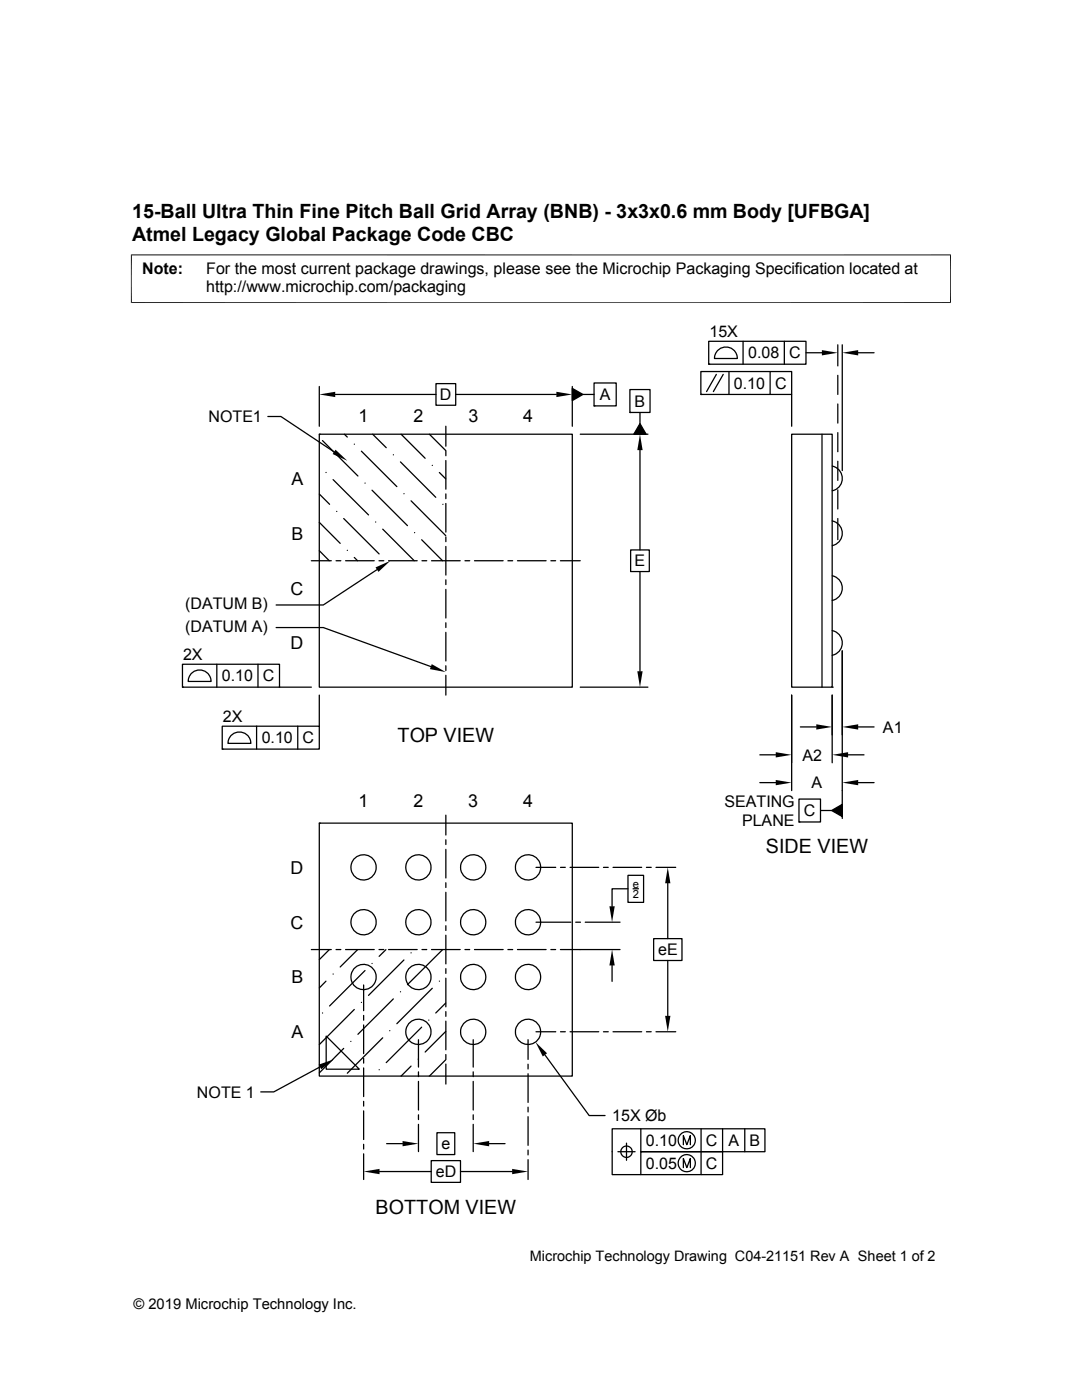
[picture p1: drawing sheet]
<svg xmlns="http://www.w3.org/2000/svg" width="216mm" height="279mm" viewBox="0 0 216 279" stroke-linecap="round" stroke-linejoin="round" font-family="sans-serif">
<g fill="none" stroke="#000" stroke-width=".25">
<path d="M63.7 77.1v8M66.9 78.7h20.1M87 76.6h3.9v4.3h-3.9zM90.9 78.7h20.1M114.2 77.5l2.1 1.2-2.1 1.2zM114.2 77.1v8M116.3 78.7h2.2M118.5 76.4h4.5v4.6h-4.5zM125.7 77.7h4v4.6h-4zM139.8 74.1h18.2v4.6h-18.2zM139.8 78.7h.1M141.4 68.1h19.4v4.6h-19.4z"/>
<path d="M141.4 72.7h.1M142.9 74.7l-1.9 3.4M143.3 69.8a2.28 2.28 0 0 1 2.5-.3 2.28 2.28 0 0 1 1.3 2h-4.5l.3-1.1zM144.3 74.7l-2 3.4M145.5 74.1v4.6M148.3 68.1v4.6M153.7 74.1v4.6M156.5 68.1v4.6M158 78.7v6.4M160.8 70.4h3.2M167.2 68.8v4.2M167.2 74.9v3.8"/>
<path d="M168.1 68.8v25.1M171.2 70.4h3.2M53.4 83.1h2.6l10.7 7.1M63.7 98.6l2.1 2M63.7 86.7h50.5v50.4h-50.5zM63.7 86.7h.1M64.3 87.9l7.1 7.1M65 94.3h.1M66.5 95.7l7 7.1M68.7 86.7l.6 .5M70.7 88.6h.1M72.1 90l7.1 7.1"/>
<path d="M72.8 96.4h.1M74.2 97.8l7.1 7.1M74.4 86.7l2.7 2.6M78.5 90.8h.1M79.9 92.2l7.1 7.1M80 86.7l4.8 4.8M80.6 98.5h.1M82 99.9l6.9 7M85.7 86.7l3.2 3.2M86.3 92.9h.1M87.7 94.3l1.2 1.3M89 85.1v3.9"/>
<path d="M89 90v1M89 91.9v5.7M89 98.6v.9M115.8 86.7h13.5M118.5 81h.1M125.7 82.3h.1M127.7 84.5l1.2 2.2h-2.4zM127.7 82.3v2.2M127.7 89.8v19.9M158 86.7h8.1v50.4h-8.1zM164 86.7v50.4M166.1 93a2.53 2.53 0 0 1 2 2.5 2.53 2.53 0 0 1-2 2.5"/>
<path d="M167.2 80.6v3.8M167.2 86.3v3.8M167.2 92.1v3.8M167.2 97.8v3.8M62.1 111.9h4M63.7 104.2l4.2 4.2M63.7 109.9l2 2M67.1 111.9h.9M67.2 102.1h.1M68.6 103.5l7 7.1M69 111.9h5.7M69.3 109.8h.1"/>
<path d="M70.7 111.3l.7 .6M75 104.2h.1M75.2 113.7l-10.7 7h-9.4M75.6 111.9h1M76.4 105.6l6.3 6.3M77.5 111.9h5.7M82.7 106.3h.1M84.1 107.7l4.2 4.2M84.2 111.9h1M86.1 111.9h5.7M88.4 100.6h.1M89 100.5v5.7"/>
<path d="M89 107.1v1M89 109.1v5.7M89 115.7v1M89 117.6v5.7M92.8 111.9h.9M94.7 111.9h5.7M101.3 111.9h1M103.3 111.9h5.7M109.9 111.9h1M111.8 111.9h4M125.8 109.7h3.8v4.4h-3.8zM127.7 114.1v19.9"/>
<path d="M166.1 114.9a2.53 2.53 0 0 1 2 2.5 2.53 2.53 0 0 1-2 2.4M166.1 103.9a2.53 2.53 0 0 1 2 2.5 2.53 2.53 0 0 1-2 2.5M167.2 103.5v4.2M36.4 132.6h19.4v4.5h-19.4zM36.4 137.1h.1M38.3 134.3a2.29 2.29 0 0 1 2.5-.4 2.29 2.29 0 0 1 1.3 2.1h-4.6l.4-1.2zM43.3 132.6v4.5M51.5 132.6v4.5M55.1 125.2h9.4l21.5 7.8M55.8 137.1h6.3M63.7 138.7v6.2M89 124.3v.9"/>
<path d="M89 126.2v5.7M89 132.9v.9M89 134.8v3.9M115.8 137.1h13.5M158 138.7v19.1M166.1 137.1h.1M166.1 125.8a2.53 2.53 0 0 1 2 2.5 2.53 2.53 0 0 1-2 2.5M166.1 138.7v13.5M168.1 129.9v33.4M44.3 144.9h19.4v4.6h-19.4zM44.3 149.5h.1M46.3 146.7a2.3 2.3 0 0 1 2.4-.4 2.3 2.3 0 0 1 1.4 2.1h-4.6l.3-1.2z"/>
<path d="M51.2 144.9v4.6M59.4 144.9v4.6M151.6 156.2h3.2M151.6 150.6h3.2M159.4 159.5h4.3v4.5h-4.3zM159.7 145.1h3.2M169.2 150.6h3.2M171.2 156.2h3.2M171.2 145.1h3.2M63.7 164.3h50.5v50.5h-50.5zM63.7 164.3h.1M89 162.7v3.9"/>
<path d="M89 167.6v1M89 169.5v5.7M89 176.2v.9M89 178.1v5.7M107 173.1h3.9M111.8 173.1h1M113.7 173.1h5.8M120.4 173.1h1M122.3 173.1h5.7M125.3 174.7h3.1v5.4h-3.1zM125.3 177.4h-3.2v3.5M126.3 177.4h1.1"/>
<path d="M129 173.1h.9M130.9 173.1h3.9M133.2 176.3v11M159.4 164h.1M163.7 161.8h2.2M165.9 161.8l2.2-1.3v2.5zM62.1 189.5h4M65 195.8l-1.3 1.4M65.7 189.5l-2 2M66.5 194.4h.1M67.1 189.5h.9M69 189.5h5.7"/>
<path d="M71.4 189.5l-3.5 3.5M72.6 196.6v5.1M72.8 193.7l-7 7.1M74.2 192.3h.1M75.6 189.5h1M77 189.5l-1.4 1.4M77.5 189.5h5.7M78.5 199.3l-7.1 7.1M79.9 197.9h.1M80.6 191.6l-7.1 7M82 190.2h.1M84.2 189.5h1"/>
<path d="M86.1 189.5h5.7M86.3 197.2l-7.1 7.1M87.7 195.8h.1M88.3 189.5l-7 7M89 184.7v1M89 186.6v5.8M89 193.3v1M89 195.2v5.7M92.8 189.5h.9M94.7 189.5h5.7M101.3 189.5h1M103.3 189.5h5.7"/>
<path d="M107 184h6.9M109.9 189.5h1M114.9 184h.9M116.8 184h6.9M122.1 192.7v3.2M123.7 189.5h-11.9M130.4 187.3h5.7v4.4h-5.7zM133.2 191.7v11M63.8 212.9l-9.2 5h-2.6M64.3 202.2h.1M65.1 206.8l6.6 6.6h-6.6zM68.6 209.2l-4.9 4.9"/>
<path d="M70 207.8h.1M70.7 201.5l-7 7M72.1 200h.1M72.6 202.6v1M72.6 204.6v5.7M72.6 211.2v1M72.6 213.1v5.7M72.6 219.8v.9M75.6 213.5h.1M76.4 207.1l-7.1 7.1M77.8 205.7h.1M82 212.8l-2 2"/>
<path d="M83.4 211.4h.1M83.5 207.5v5.5M83.5 213.9v1M83.5 215.8v5.7M84.1 205l-7 7.1M85.6 203.6h.1M88.9 200.2l-1.9 2M88.9 211.5l-3.2 3.3M88.9 205.8l-4.1 4.2M89 201.9v.9M89 203.8v5.7M89 210.5v.9"/>
<path d="M89 212.4v3.9M94.4 207.5v5.5M94.4 213.9v1M94.4 215.8v5.7M105.4 207.5v3.9M105.4 212.4v.9M105.4 214.3v5.7M107 205.9h3.9M108.7 210.5l8.9 12.1h3.1M111.8 205.9h1M113.7 205.9h5.8M120.4 205.9h1"/>
<path d="M122.3 205.9h5.7M129 205.9h.9M130.9 205.9h3.9M72.6 221.7v5.7M72.6 228.4v.9M72.6 230.3v5.1M75.7 233.8h10.3M77.2 228.2h3.1M83.5 222.5v.9M83.5 224.4v5.4M86 231.6h5.9v4.4h-5.9zM87.2 226.1h3.5v4.3h-3.5z"/>
<path d="M91.9 233.8h10.3M94.4 222.5v.9M94.4 224.4v5.4M97.6 228.2h3.2M105.4 221v.9M105.4 222.9v5.7M105.4 229.5v1M105.4 231.4v4M123.3 229.8h3.4M125 228.1v3.5M127.9 225.3v4.5h16.3v4.6h-22v-9.1h30.4v4.5h-24.7v4.6M136.4 228.5v-1.9l.7 1.9 .7-1.9v1.9"/>
<path d="M136.4 233v-1.8l.7 1.8 .7-1.8v1.8M139.9 225.3v9.1M144.2 225.3v4.5M148.6 225.3v4.5"/>
<circle cx="72.5" cy="173.1" r="2.52"/>
<circle cx="83.5" cy="173.1" r="2.52"/>
<circle cx="94.4" cy="173.1" r="2.52"/>
<circle cx="105.4" cy="173.1" r="2.52"/>
<circle cx="72.5" cy="195" r="2.52"/>
<circle cx="72.5" cy="184" r="2.52"/>
<circle cx="83.5" cy="195" r="2.52"/>
<circle cx="83.5" cy="184" r="2.52"/>
<circle cx="94.4" cy="195" r="2.52"/>
<circle cx="94.4" cy="184" r="2.52"/>
<circle cx="105.4" cy="195" r="2.52"/>
<circle cx="105.4" cy="184" r="2.52"/>
<circle cx="83.5" cy="205.9" r="2.52"/>
<circle cx="94.4" cy="205.9" r="2.52"/>
<circle cx="105.4" cy="205.9" r="2.52"/>
<circle cx="125" cy="229.9" r="1.14"/>
<circle cx="137" cy="227.6" r="1.72"/>
<circle cx="137" cy="232.1" r="1.72"/>
</g>
<g fill="#000">
<path d="M63.7 78.7l3.2-.5v1zM111 78.2l3.2 .5-3.2 .5zM114.2 77.5l2.1 1.2-2.1 1.2zM164 69.9l3.2 .5-3.2 .5zM168.1 70.4l3.1-.5v1zM67 89.7l2.3 2.2-2.9-1.3zM127.7 86.7l.5 3.1h-1zM127.7 84.5l1.2 2.2h-2.4zM74.9 113.2l3-1.3-2.4 2.2zM86.1 132.5l2.9 1.6-3.2-.6zM127.2 134h1l-.5 3.1zM154.8 150.1l3.2 .5-3.2 .6z"/>
<path d="M154.8 155.7l3.2 .5-3.2 .5zM162.9 144.5l3.2 .6-3.2 .5zM166.1 150.6l3.1-.5v1.1zM168.1 145.1l3.1-.6v1.1zM168.1 156.2l3.1-.5v1zM133.2 173.1l.6 3.2h-1.1zM165.9 161.8l2.2-1.3v2.5zM122.1 189.5l.6 3.2h-1.1zM121.6 180.9h1.1l-.6 3.1zM63.6 212.5l3-1.1-2.5 2zM106.8 208l2.4 2.2-.9 .6zM132.7 202.7h1.1l-.6 3.2z"/>
<path d="M72.6 233.8l3.1-.5v1zM80.3 227.7l3.2 .5-3.2 .6zM94.4 228.2l3.2-.5v1.1zM102.2 233.3l3.2 .5-3.2 .5z"/>
</g>
<path d="M26.1 50.9h163.7M26.2 50.8v9.7M189.7 50.8v9.7M26.1 60.4h163.7" fill="none" stroke="#000" stroke-width=".2"/>
<g font-size="3.9">
<text x="26.4" y="43.5">15-Ball Ultra Thin Fine Pitch Ball Grid Array (BNB) - 3x3x0.6 mm Body [UFBGA]</text>
<text x="26.4" y="48">Atmel Legacy Global Package Code CBC</text>
<text x="79.3" y="148.1">TOP VIEW</text>
<text x="152.8" y="170.3">SIDE VIEW</text>
<text x="75" y="242.4">BOTTOM VIEW</text>
</g>
<g font-size="3.6">
<text x="71.6" y="84.3">1</text>
<text x="82.5" y="84.3">2</text>
<text x="93.5" y="84.2">3</text>
<text x="104.4" y="84.2">4</text>
<text x="58.1" y="96.8">A</text>
<text x="58.2" y="107.7">B</text>
<text x="58" y="118.7">C</text>
<text x="58" y="129.6">D</text>
<text x="71.6" y="161">1</text>
<text x="82.5" y="161">2</text>
<text x="93.4" y="161">3</text>
<text x="104.4" y="161">4</text>
<text x="58" y="174.4">D</text>
<text x="58" y="185.3">C</text>
<text x="58.2" y="196.3">B</text>
<text x="58.1" y="207.2">A</text>
</g>
<g font-size="3.2">
<text x="28.4" y="54.6">Note:</text>
<text x="41.1" y="58.3">http://www.microchip.com/packaging</text>
<text x="41.1" y="54.6">For the most current package drawings, please see the Microchip Packaging Specification located at</text>
<text x="141.6" y="67.4">15X</text>
<text x="149.3" y="71.5">0.08</text>
<text x="157.5" y="71.5">C</text>
<text x="146.5" y="77.6">0.10</text>
<text x="154.6" y="77.6">C</text>
<text x="87.8" y="79.9">D</text>
<text x="119.7" y="79.9">A</text>
<text x="126.6" y="81.2">B</text>
<text x="41.6" y="84.2">NOTE1</text>
<text x="126.6" y="113.1">E</text>
<text x="36.9" y="121.6">(DATUM B)</text>
<text x="36.5" y="131.8">2X</text>
<text x="36.9" y="126">(DATUM A)</text>
<text x="44.3" y="136">0.10</text>
<text x="52.5" y="136">C</text>
<text x="44.5" y="144.1">2X</text>
<text x="52.2" y="148.4">0.10</text>
<text x="60.4" y="148.4">C</text>
<text x="176.2" y="146.2">A1</text>
<text x="160.1" y="151.8">A2</text>
<text x="144.5" y="161.1">SEATING</text>
<text x="161.9" y="157.3">A</text>
<text x="148.1" y="164.9">PLANE</text>
<text x="160.4" y="162.9">C</text>
<text x="131.3" y="190.6">eE</text>
<text x="39.3" y="219">NOTE 1</text>
<text x="122.2" y="223.7">15X Øb</text>
<text x="88.1" y="229.4">e</text>
<text x="128.9" y="228.7">0.10</text>
<text x="128.9" y="233.3">0.05</text>
<text x="140.9" y="228.7">C</text>
<text x="140.9" y="233.3">C</text>
<text x="145.3" y="228.7">A</text>
<text x="149.5" y="228.7">B</text>
<text x="87" y="234.9">eD</text>
</g>
<g font-size="2.9">
<text x="105.7" y="251.7">Microchip Technology Drawing C04-21151 Rev A Sheet 1 of 2</text>
<text x="26.6" y="261.3">© 2019 Microchip Technology Inc.</text>
</g>
<g font-size="2.2">
<text x="126.3" y="177.1">e</text>
<text x="126.3" y="179.3">2</text>
</g>
</svg>
